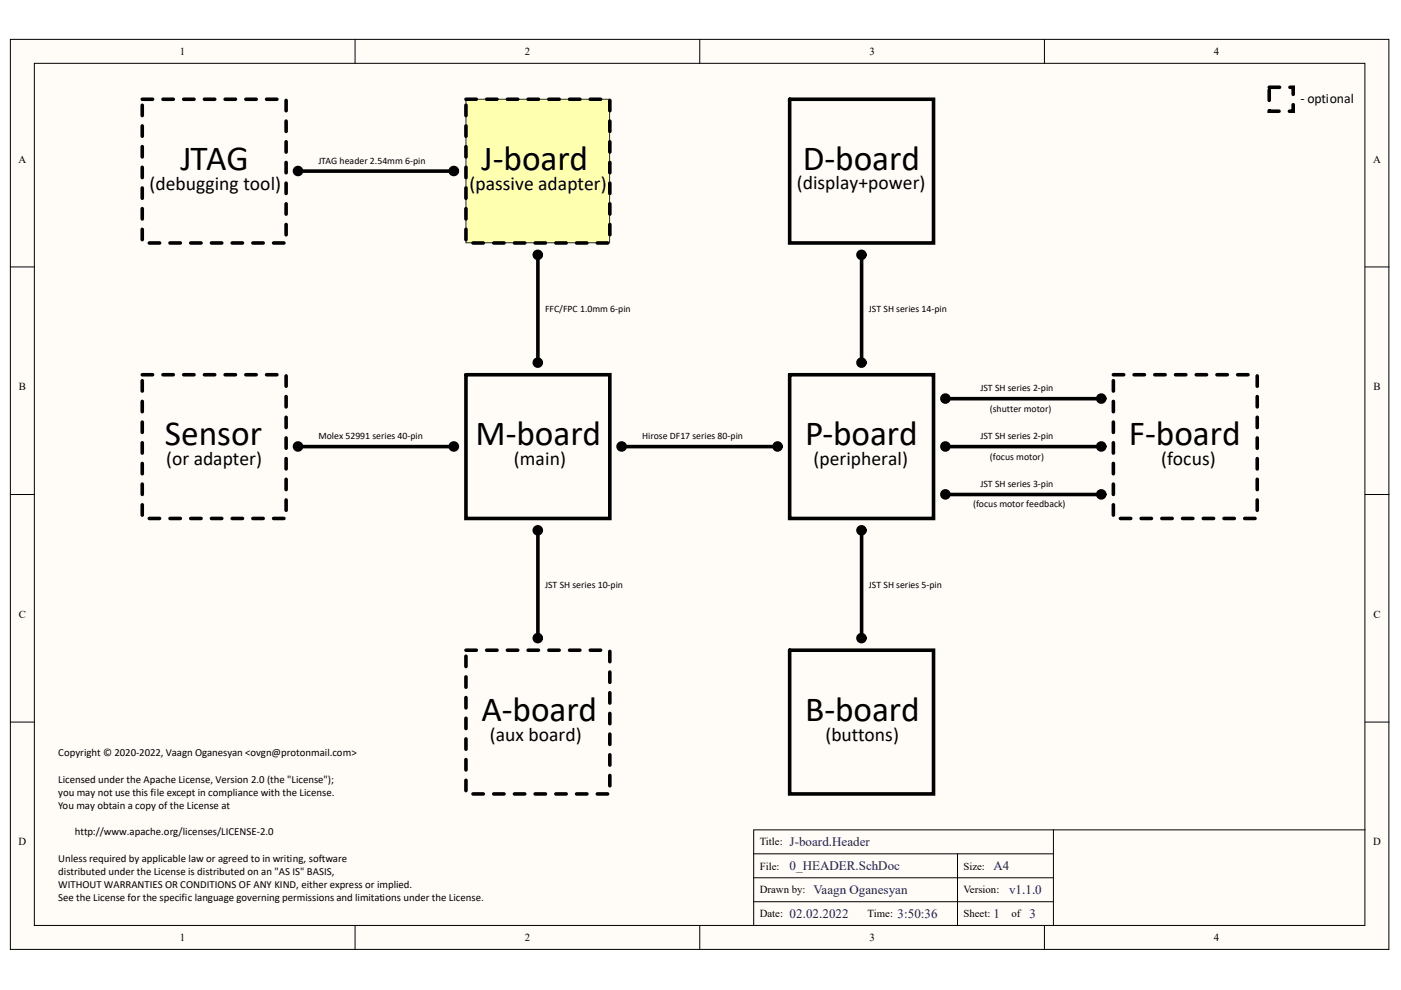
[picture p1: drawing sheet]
<svg xmlns="http://www.w3.org/2000/svg" width="297mm" height="210mm" viewBox="0 0 297 210" stroke-linecap="round" stroke-linejoin="round" font-family="sans-serif">
<g fill="#fffcf8" stroke="#000" stroke-width=".21">
<path d="M2.2 8.3h292.3v193h-292.3z"/>
<path d="M7.3 13.4h282.1v182.8h-282.1z"/>
</g>
<g fill="none" stroke="#000" stroke-width=".21">
<path d="M75.3 8.3v5.1M148.4 8.3v5.1M221.4 8.3v5.1M2.2 56.6h5.1M289.4 56.6h5.1M2.2 104.8h5.1M289.4 104.8h5.1M2.2 153.1h5.1M289.4 153.1h5.1M223.3 176h-63.5v20.3M289.4 176h-66.1v20.3M75.3 196.3v5"/>
<path d="M148.4 196.3v5M159.8 181h63.5M159.8 191.2h63.5M159.8 186.1h63.5M203 181v15.3M221.4 196.3v5"/>
</g>
<path d="M30.2 79.5h30.5v30.4h-30.5v-30.4M98.8 137.9h30.5v30.4h-30.5v-30.4" fill="none" stroke="#000" stroke-width=".76" stroke-dasharray="2.2 2.2"/>
<path d="M167.4 21h30.5v30.5h-30.5zM167.4 79.5h30.5v30.4h-30.5zM167.4 137.9h30.5v30.4h-30.5z" fill="none" stroke="#000" stroke-width=".76"/>
<path d="M98.8 21h30.4v30.5h-30.4z" fill="#ffffb0" stroke="#800000" stroke-width=".21"/>
<path d="M63.2 36.3h33.1M114 54.1v22.8M182.7 54.1v22.8M98.8 79.5h30.5v30.4h-30.5zM63.2 94.7h33.1M131.8 94.7h33.1M200.5 94.7h33M200.5 84.5h33M114 112.5v22.8M182.7 112.5v22.8M200.5 104.8h33" fill="none" stroke="#000" stroke-width=".76"/>
<g fill="#000" stroke="#000" stroke-width=".76">
<circle cx="63.2" cy="36.3" r=".74"/>
<circle cx="96.2" cy="36.3" r=".74"/>
<circle cx="114" cy="54" r=".74"/>
<circle cx="182.7" cy="54" r=".74"/>
<circle cx="114" cy="76.9" r=".74"/>
<circle cx="182.7" cy="76.9" r=".74"/>
<circle cx="63.2" cy="94.7" r=".74"/>
<circle cx="96.2" cy="94.7" r=".74"/>
<circle cx="131.8" cy="94.7" r=".74"/>
<circle cx="164.9" cy="94.7" r=".74"/>
<circle cx="200.4" cy="94.7" r=".74"/>
<circle cx="200.4" cy="84.5" r=".74"/>
<circle cx="233.5" cy="94.7" r=".74"/>
<circle cx="233.5" cy="84.5" r=".74"/>
<circle cx="114" cy="112.4" r=".74"/>
<circle cx="182.7" cy="112.4" r=".74"/>
<circle cx="200.4" cy="104.8" r=".74"/>
<circle cx="233.5" cy="104.8" r=".74"/>
<circle cx="114" cy="135.3" r=".74"/>
<circle cx="182.7" cy="135.3" r=".74"/>
</g>
<path d="M269.1 18.5h5.1v5.1h-5.1v-5.1M30.2 21h30.5v30.5h-30.5v-30.5M98.8 21h30.5v30.5h-30.5v-30.5M236.1 79.5h30.5v30.4h-30.5v-30.4" fill="none" stroke="#000" stroke-width=".76" stroke-dasharray="2.2 2.2"/>
<g font-size="7.5">
<text x="38.3" y="36">JTAG</text>
<text x="102.1" y="36">J-board</text>
<text x="170.2" y="36">D-board</text>
<text x="35" y="94.4">Sensor</text>
<text x="100.8" y="94.4">M-board</text>
<text x="170.7" y="94.4">P-board</text>
<text x="239.4" y="94.4">F-board</text>
<text x="102.1" y="152.9">A-board</text>
<text x="170.7" y="152.9">B-board</text>
</g>
<g font-size="4.1">
<text x="31.7" y="40.2">(debugging tool)</text>
<text x="99.6" y="40.2">(passive adapter)</text>
<text x="168.9" y="40">(display+power)</text>
<text x="35.2" y="98.7">(or adapter)</text>
<text x="109" y="98.7">(main)</text>
<text x="172.5" y="98.7">(peripheral)</text>
<text x="246.2" y="98.7">(focus)</text>
<text x="103.9" y="157.1">(aux board)</text>
<text x="175" y="157.1">(buttons)</text>
</g>
<text font-size="2.9" x="275.7" y="21.8">- optional</text>
<g font-size="2.7" fill="#000080">
<text x="167.4" y="179.4">J-board.Header</text>
<text x="167.4" y="184.5">0_HEADER.SchDoc</text>
<text x="210.6" y="184.5">A4</text>
<text x="172.5" y="189.6">Vaagn Oganesyan</text>
<text x="213.9" y="189.6">v1.1.0</text>
<text x="167.4" y="194.7">02.02.2022</text>
<text x="190.3" y="194.7">3:50:36</text>
<text x="210.6" y="194.7">1</text>
<text x="218.3" y="194.7">3</text>
</g>
<g font-size="2.3">
<text x="38.2" y="11.7">1</text>
<text x="111.2" y="11.7">2</text>
<text x="184.3" y="11.7">3</text>
<text x="257.4" y="11.7">4</text>
<text x="3.9" y="34.5">A</text>
<text x="291.1" y="34.5">A</text>
<text x="4" y="82.8">B</text>
<text x="291.2" y="82.8">B</text>
<text x="4" y="131">C</text>
<text x="291.2" y="131">C</text>
<text x="12.4" y="160.4">Copyright © 2020-2022, Vaagn Oganesyan &lt;ovgn@protonmail.com&gt;</text>
<text x="12.4" y="165.9">Licensed under the Apache License, Version 2.0 (the &quot;License&quot;);</text>
<text x="12.4" y="168.7">you may not use this file except in compliance with the License.</text>
<text x="12.4" y="171.5">You may obtain a copy of the License at</text>
<text x="3.9" y="179.2">D</text>
<text x="15.9" y="177.1">http://www.apache.org/licenses/LICENSE-2.0</text>
<text x="161.1" y="179.2">Title:</text>
<text x="291.1" y="179.2">D</text>
<text x="12.4" y="182.7">Unless required by applicable law or agreed to in writing, software</text>
<text x="12.4" y="185.5">distributed under the License is distributed on an &quot;AS IS&quot; BASIS,</text>
<text x="161.1" y="184.4">File:</text>
<text x="204.3" y="184.4">Size:</text>
<text x="12.4" y="188.3">WITHOUT WARRANTIES OR CONDITIONS OF ANY KIND, either express or implied.</text>
<text x="12.4" y="191.1">See the License for the specific language governing permissions and limitations under the License.</text>
<text x="161.1" y="189.4">Drawn by:</text>
<text x="204.3" y="189.4">Version:</text>
<text x="161.1" y="194.5">Date:</text>
<text x="184" y="194.5">Time:</text>
<text x="204.3" y="194.5">Sheet:</text>
<text x="214.5" y="194.5">of</text>
<text x="38.2" y="199.6">1</text>
<text x="111.2" y="199.6">2</text>
<text x="184.3" y="199.6">3</text>
<text x="257.4" y="199.6">4</text>
</g>
<g font-size="2.1">
<text x="67.5" y="34.7">JTAG header 2.54mm 6-pin</text>
<text x="115.6" y="66.2">FFC/FPC 1.0mm 6-pin</text>
<text x="184.2" y="66.2">JST SH series 14-pin</text>
<text x="207.9" y="82.9">JST SH series 2-pin</text>
<text x="209.9" y="87.3">(shutter motor)</text>
<text x="67.5" y="93.1">Molex 52991 series 40-pin</text>
<text x="136.2" y="93.1">Hirose DF17 series 80-pin</text>
<text x="207.9" y="93.1">JST SH series 2-pin</text>
<text x="209.9" y="97.4">(focus motor)</text>
<text x="206.3" y="107.6">(focus motor feedback)</text>
<text x="207.9" y="103.3">JST SH series 3-pin</text>
<text x="115.6" y="124.6">JST SH series 10-pin</text>
<text x="184.2" y="124.6">JST SH series 5-pin</text>
</g>
</svg>
